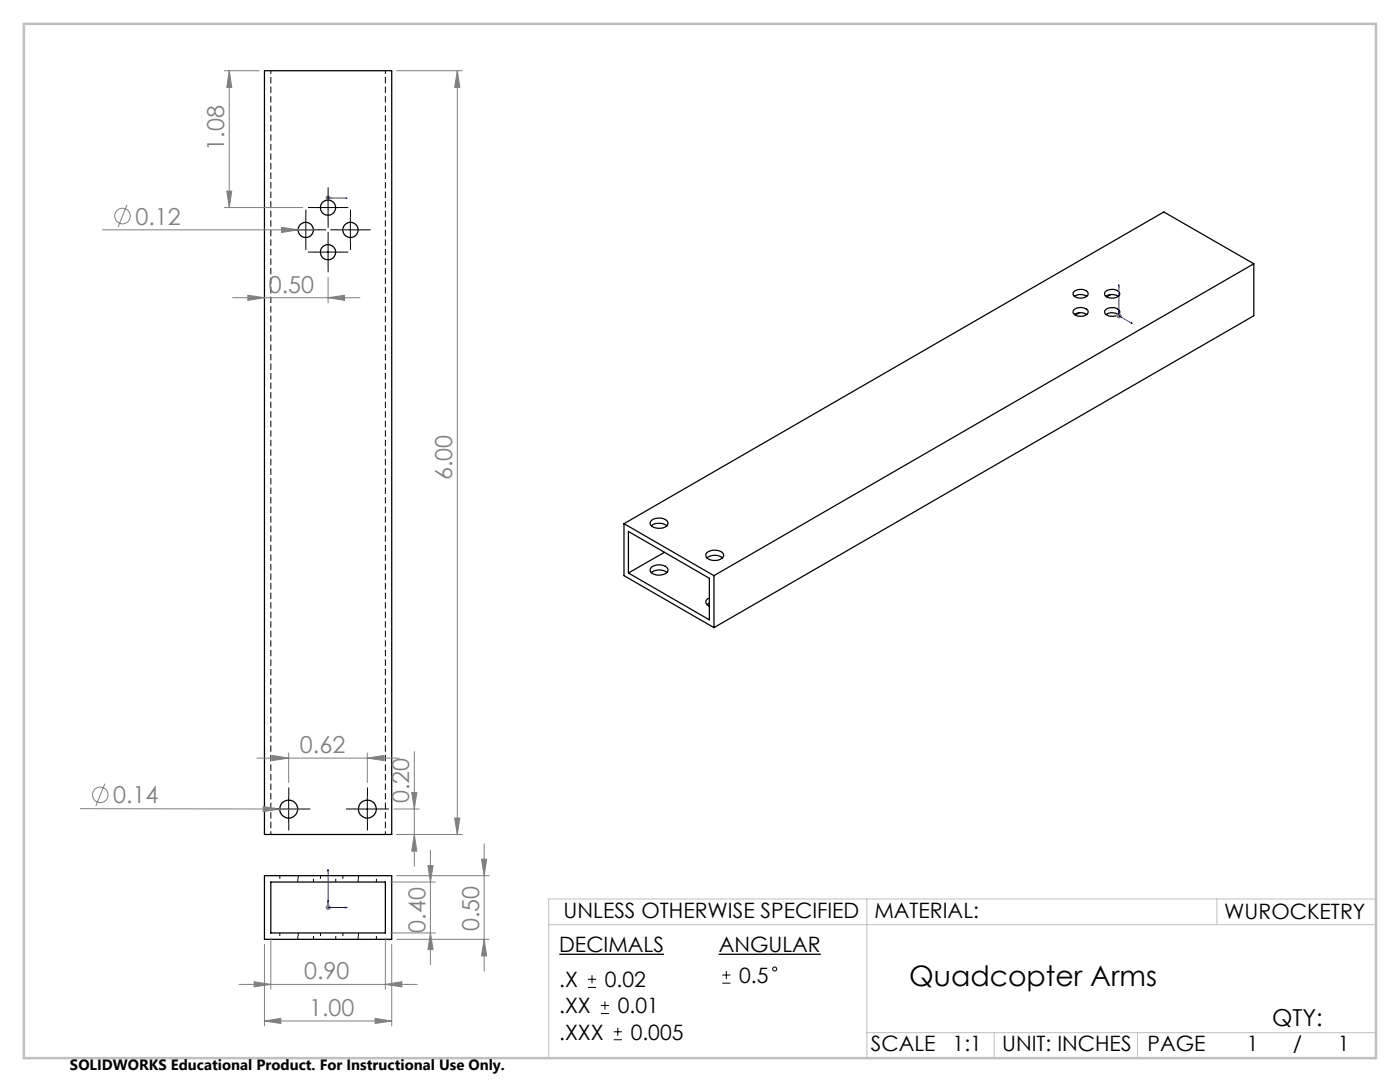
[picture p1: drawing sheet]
<svg xmlns="http://www.w3.org/2000/svg" width="279mm" height="216mm" viewBox="0 0 279 216" stroke-linecap="round" stroke-linejoin="round" font-family="sans-serif">
<g fill="none" stroke="#000" stroke-width=".2" stroke-dasharray="1.3 .6" stroke-dashoffset=".6" stroke-linecap="butt">
<path d="M54.1 166.5v-152.4M55.8 174.7v1.3M59.4 176v-1.3M59.5 174.7v1.3M62.6 176v-1.3M64 174.7v1.3M67 176v-1.3M68.4 174.7v1.3M71.5 176v-1.3M71.5 174.7v1.3M75.1 176v-1.3M76.9 166.5v-152.4"/>
<path d="M55.8 186.2v1.2M59.4 187.4v-1.2M59.5 186.2v1.2M62.6 187.4v-1.2M64 186.2v1.2M67 187.4v-1.2M68.4 186.2v1.2M71.5 187.4v-1.2M71.5 186.2v1.2M75.1 187.4v-1.2"/>
</g>
<g fill="none" stroke="#000" stroke-width=".25">
<path d="M52.8 14.1h25.4v152.4h-25.4zM214.3 58.2a2.06 2.06 0 0 1 2.8 .2 1.03 1.03 0 0 1-1.2 1.1l-.8-.1a.82 .82 0 0 1-.8-1.2zM214.4 59.1l1-.3h.8l.7 .3M220.6 58.2a2.06 2.06 0 0 1 2.8 .2 .98 .98 0 0 1-1.2 1.1l-.8-.1a.96 .96 0 0 1-.9-.9zM220.7 59.1l1-.3h.8l.7 .3M221.7 58.8l-.8 .4M250.2 52.6l-107.7 62.3M250.2 52.6v10.4l-107.7 62.2M250.2 52.6l-17.9-10.3-107.8 62.2M214.3 61.9a2.01 2.01 0 0 1 2.8 .1 1.03 1.03 0 0 1-1.2 1.1 1.64 1.64 0 0 1-1.8-.8zM214.4 62.8l1-.4a1.96 1.96 0 0 1 1.5 .4M215.4 62.4l-.8 .5"/>
<path d="M220.6 61.9a2.06 2.06 0 0 1 2.8 .2 1.04 1.04 0 0 1-1.2 1h-.8a.82 .82 0 0 1-.8-1.2zM220.7 62.8a2.31 2.31 0 0 1 2.5 0M124.5 104.5l18 10.4M124.5 104.5v10.4l18 10.3M125.4 106l16.2 9.4v8.3l-16.2-9.4zM130 104.9a2.66 2.66 0 0 1 3.1 0M130 114.3a2.52 2.52 0 0 1 3.1 0M130.1 103.8a2.43 2.43 0 0 1 3.1 .3 1.01 1.01 0 0 1-1 1.3l-1.4-.1a.9 .9 0 0 1-.9-.5 .9 .9 0 0 1 .2-1zM130.1 113.1a2.5 2.5 0 0 1 3.1 .4 1 1 0 0 1-1 1.2h-1.4a.92 .92 0 0 1-.9-.5 .92 .92 0 0 1 .2-1.1zM132.6 110.2l-7.2 4.1M141.1 111.3a2.52 2.52 0 0 1 3.1 0M141.1 110.2a2.54 2.54 0 0 1 3.3 .3 1.09 1.09 0 0 1-1.2 1.3h-1.3a.94 .94 0 0 1-.9-.6 .94 .94 0 0 1 .1-1z"/>
<path d="M141.6 119.3a.84 .84 0 0 0-.7 .8 .84 .84 0 0 0 .7 .9M142.5 114.9v10.3M141.6 120.3l-.5 .3M52.8 174.7h25.4v12.7h-25.4zM54 176h22.9v10.2h-22.9z"/>
<circle cx="61" cy="45.9" r="1.52"/>
<circle cx="65.5" cy="50.3" r="1.52"/>
<circle cx="65.5" cy="41.4" r="1.52"/>
<circle cx="69.9" cy="45.9" r="1.52"/>
<circle cx="57.6" cy="161.5" r="1.79"/>
<circle cx="73.3" cy="161.5" r="1.79"/>
</g>
<g fill="none" stroke="#808080" stroke-width=".2">
<path d="M44.8 14.1h7M45.8 14.1v27.3M45.8 14.1l.4 3.3h-.9zM79.2 14.1h13.1M91.3 14.1v152.4M91.3 14.1l.5 3.3h-1.1zM45.3 38.1h.9l-.4 3.3zM65 39.5h1M65.1 39.2l.7 .7M65.5 39v1M65.8 39.2l-.7 .7M20.5 45.9h42"/>
<path d="M25.3 40.9l-1.7 4.4M44.8 41.4h15.6M46.4 59.4h25.4M49.5 58.9l3.3 .5-3.3 .5zM56.2 45.4l3.3 .5-3.3 .5zM65.5 59.4l3.3-.5v1zM65.5 55.4v5M222.8 63h1M223 62.7l.7 .7M223.3 62.5v1M223.7 62.7l-.7 .7M20.9 156.4l-1.8 4.4"/>
<path d="M51.3 151.3h28.4M54.3 150.7l3.3 .6-3.3 .5zM57.6 150.2v5.9M73.3 151.3l3.3-.6v1.1zM73.3 150.2v5.9M82.2 158.2h1l-.5 3.2zM82.7 150v22.9M16 161.4h39.8M52.5 160.9l3.3 .5-3.3 .6zM55.8 161.4l3.6 .1M77.9 176h9M78.6 161.4h5.1"/>
<path d="M79.2 174.7h18.4M79.2 166.5h13.1M82.7 166.5l.5 3.3h-1zM85.4 172.7h1l-.5 3.3zM85.9 169.7v22.8M90.7 163.2h1.1l-.5 3.3zM96.1 171.5h1l-.5 3.2zM96.6 168.4v25.4M47.7 196.4h35.6M50.7 195.9l3.3 .5-3.3 .5zM52.8 188.5v16.2M54 187.2v10.2"/>
<path d="M65 181.1h1M65.1 180.7l.7 .7M65.5 180.6v1M65.8 180.7l-.7 .7M76.9 196.4l3.3-.5v1zM76.9 187.2v10.2M77.9 186.2h9M78.2 188.5v16.2M79.2 187.4h18.4M85.9 186.2l.5 3.3h-1zM96.6 187.4l.5 3.3h-1zM52.8 203.7l3.3-.5v1z"/>
<path d="M52.8 203.7h25.4M74.9 203.2l3.3 .5-3.3 .5z"/>
<circle cx="24.4" cy="43.1" r="1.55"/>
<circle cx="20" cy="158.6" r="1.55"/>
</g>
<g fill="none" stroke="#000" stroke-width=".2">
<path d="M65.5 38.9v5M58.5 45.9h5M61 43.4v5M63 50.3h5M63 41.4h5M65.5 47.8v5M67.5 45.9h4.9M69.9 43.4v5M57.6 159v4.9M73.3 159v4.9M55.1 161.4h5M70.8 161.4h5"/>
<path d="M117.3 197h1.7M117.3 195.4h1.7M118.1 194.6v1.6M120.7 199.8v1.6M144.1 196.2h1.7M144.1 194.6h1.7M145 193.7v1.7M119.9 202.2h1.6M119.9 200.6h1.6M122.5 207.5h1.6M122.5 205.9h1.6M123.3 205.1v1.6"/>
<circle cx="154.6" cy="193.4" r=".41"/>
</g>
<path d="M111.6 190.4h20.9M143.4 190.4h20.4" fill="none" stroke="#000" stroke-width=".26"/>
<g fill="none" stroke="#00f" stroke-width=".2">
<path d="M65.4 39.5h.1zM65.5 39.5h.1M65.5 39.5h3.8M66.2 39.5h-.3h.3M69.3 39.5h-.4h.4M223.3 56.8l.1 .3-.2-.1zM223.3 56.8v6.2M223.3 61.8l.1 .3h-.2zM223.3 63l2.7 1.6M223.3 63l.5 .3M223.6 63.1l.2 .2h-.2zM225.7 64.3l.3 .3z"/>
<path d="M65.5 173.5v.3h-.1zM65.5 179.6v.4h-.1zM65.5 173.5v7.6h3.8M65.9 181l.3 .1-.3 .1zM68.9 181l.4 .1-.4 .1z"/>
</g>
<g fill="none" stroke="#000" stroke-width=".2" stroke-dasharray="15.2 1.3 1.3 1.3" stroke-linecap="butt">
<path d="M65.5 38.9v-1.5M58.5 45.9h-1.5M61 43.4v-1.6M61 48.4v1.5M63 50.3h-1.5M63 41.4h-1.5M63.5 45.9h1.6M65.5 47.8v-1.5M65.5 52.8v1.5M65.5 43.9v1.5M67.5 45.9h-1.6M68 50.3h1.5"/>
<path d="M68 41.4h1.5M70 43.4v-1.6M70 48.4v1.5M72.5 45.9h1.5M57.6 158.9v-1.8M73.3 158.9v-1.8M55.1 161.4h-1.8M57.6 163.9v1.8M60.1 161.4h1.8M70.8 161.4h-1.8M73.3 163.9v1.8M75.8 161.4h1.8"/>
</g>
<path d="M173 179.4v31.7M242.9 179.4v5.1M274.6 179.4h-165.1v31.7M109.5 184.5h165.1M173 206.1h101.6M198.4 206.1v5M227 206.1v5" fill="none" stroke="#c0c0c0" stroke-width=".2"/>
<path d="M4.8 4.8h269.8v206.3h-269.8z" fill="none" stroke="#c0c0c0" stroke-width=".5"/>
<g fill="#00f">
<path d="M68.9 181l.4 .1-.4 .1zM65.5 173.5v.3h-.1z"/>
<path d="M65.9 39.5h.3zM65.4 39.5h.1zM225.7 64.3l.3 .3zM223.3 56.8l.1 .3-.2-.1zM223.6 63.1l.2 .2h-.2zM223.3 61.8l.1 .3h-.2z"/>
<path d="M65.9 181l.3 .1-.3 .1zM65.5 179.6v.4h-.1zM68.9 39.5h.4zM65.4 39.5h.1z"/>
</g>
<g fill="#808080">
<path d="M52.5 160.9l3.3 .5-3.3 .6z"/>
<path d="M56.2 45.4l3.3 .5-3.3 .5z"/>
<path d="M76.9 196.4l3.3-.5v1zM50.7 195.9l3.3 .5-3.3 .5zM65.5 59.4l3.3-.5v1zM49.5 58.9l3.3 .5-3.3 .5zM73.3 151.3l3.3-.6v1.1zM54.3 150.7l3.3 .6-3.3 .5z"/>
<path d="M52.8 203.7l3.3-.5v1zM74.9 203.2l3.3 .5-3.3 .5z"/>
<path d="M96.6 187.4l.5 3.3h-1zM96.1 171.5h1l-.5 3.2zM90.7 163.2h1.1l-.5 3.3zM91.3 14.1l.5 3.3h-1.1zM45.3 38.1h.9l-.4 3.3zM45.8 14.1l.4 3.3h-.9z"/>
<path d="M85.4 172.7h1l-.5 3.3zM85.9 186.2l.5 3.3h-1zM82.2 158.2h1l-.5 3.2zM82.7 166.5l.5 3.3h-1z"/>
</g>
<text font-size="5.6" x="181.5" y="196.7">Quadcopter Arms</text>
<g font-size="4.7" fill="#808080">
<text x="44.8" y="30.1" transform="rotate(-90 44.8 30.1)">1.08</text>
<text x="27" y="44.8">0.12</text>
<text x="53.7" y="58.4">0.50</text>
<text x="90.3" y="95.8" transform="rotate(-90 90.3 95.8)">6.00</text>
<text x="59.9" y="150.2">0.62</text>
<text x="22.6" y="160.3">0.14</text>
<text x="81.7" y="160.3" transform="rotate(-90 81.7 160.3)">0.20</text>
<text x="95.6" y="185.8" transform="rotate(-90 95.6 185.8)">0.50</text>
<text x="84.9" y="186.1" transform="rotate(-90 84.9 186.1)">0.40</text>
<text x="60.7" y="195.4">0.90</text>
<text x="61.7" y="202.7">1.00</text>
</g>
<text font-size="4.7" x="253.9" y="204.7">QTY:</text>
<g font-size="4.2">
<text x="112.5" y="183.3">UNLESS OTHERWISE SPECIFIED</text>
<text x="174.5" y="183.1">MATERIAL:</text>
<text x="244.3" y="183.3">WUROCKETRY</text>
<text x="111.6" y="190">DECIMALS</text>
<text x="143.4" y="190">ANGULAR</text>
<text x="111.6" y="197">.X</text>
<text x="120.7" y="197">0.02</text>
<text x="147.5" y="196.1">0.5</text>
<text x="111.6" y="202.2">.XX</text>
<text x="123.3" y="202.2">0.01</text>
<text x="111.6" y="207.5">.XXX</text>
<text x="125.9" y="207.5">0.005</text>
<text x="173.8" y="209.8">SCALE</text>
<text x="190.1" y="209.8">1:1</text>
<text x="200" y="209.8">UNIT: INCHES</text>
<text x="229" y="209.8">PAGE</text>
<text x="248.8" y="209.8">1</text>
<text x="258" y="209.8">/</text>
<text x="267" y="209.8">1</text>
</g>
<text font-size="3" x="14" y="213.5">SOLIDWORKS Educational Product. For Instructional Use Only.</text>
</svg>
